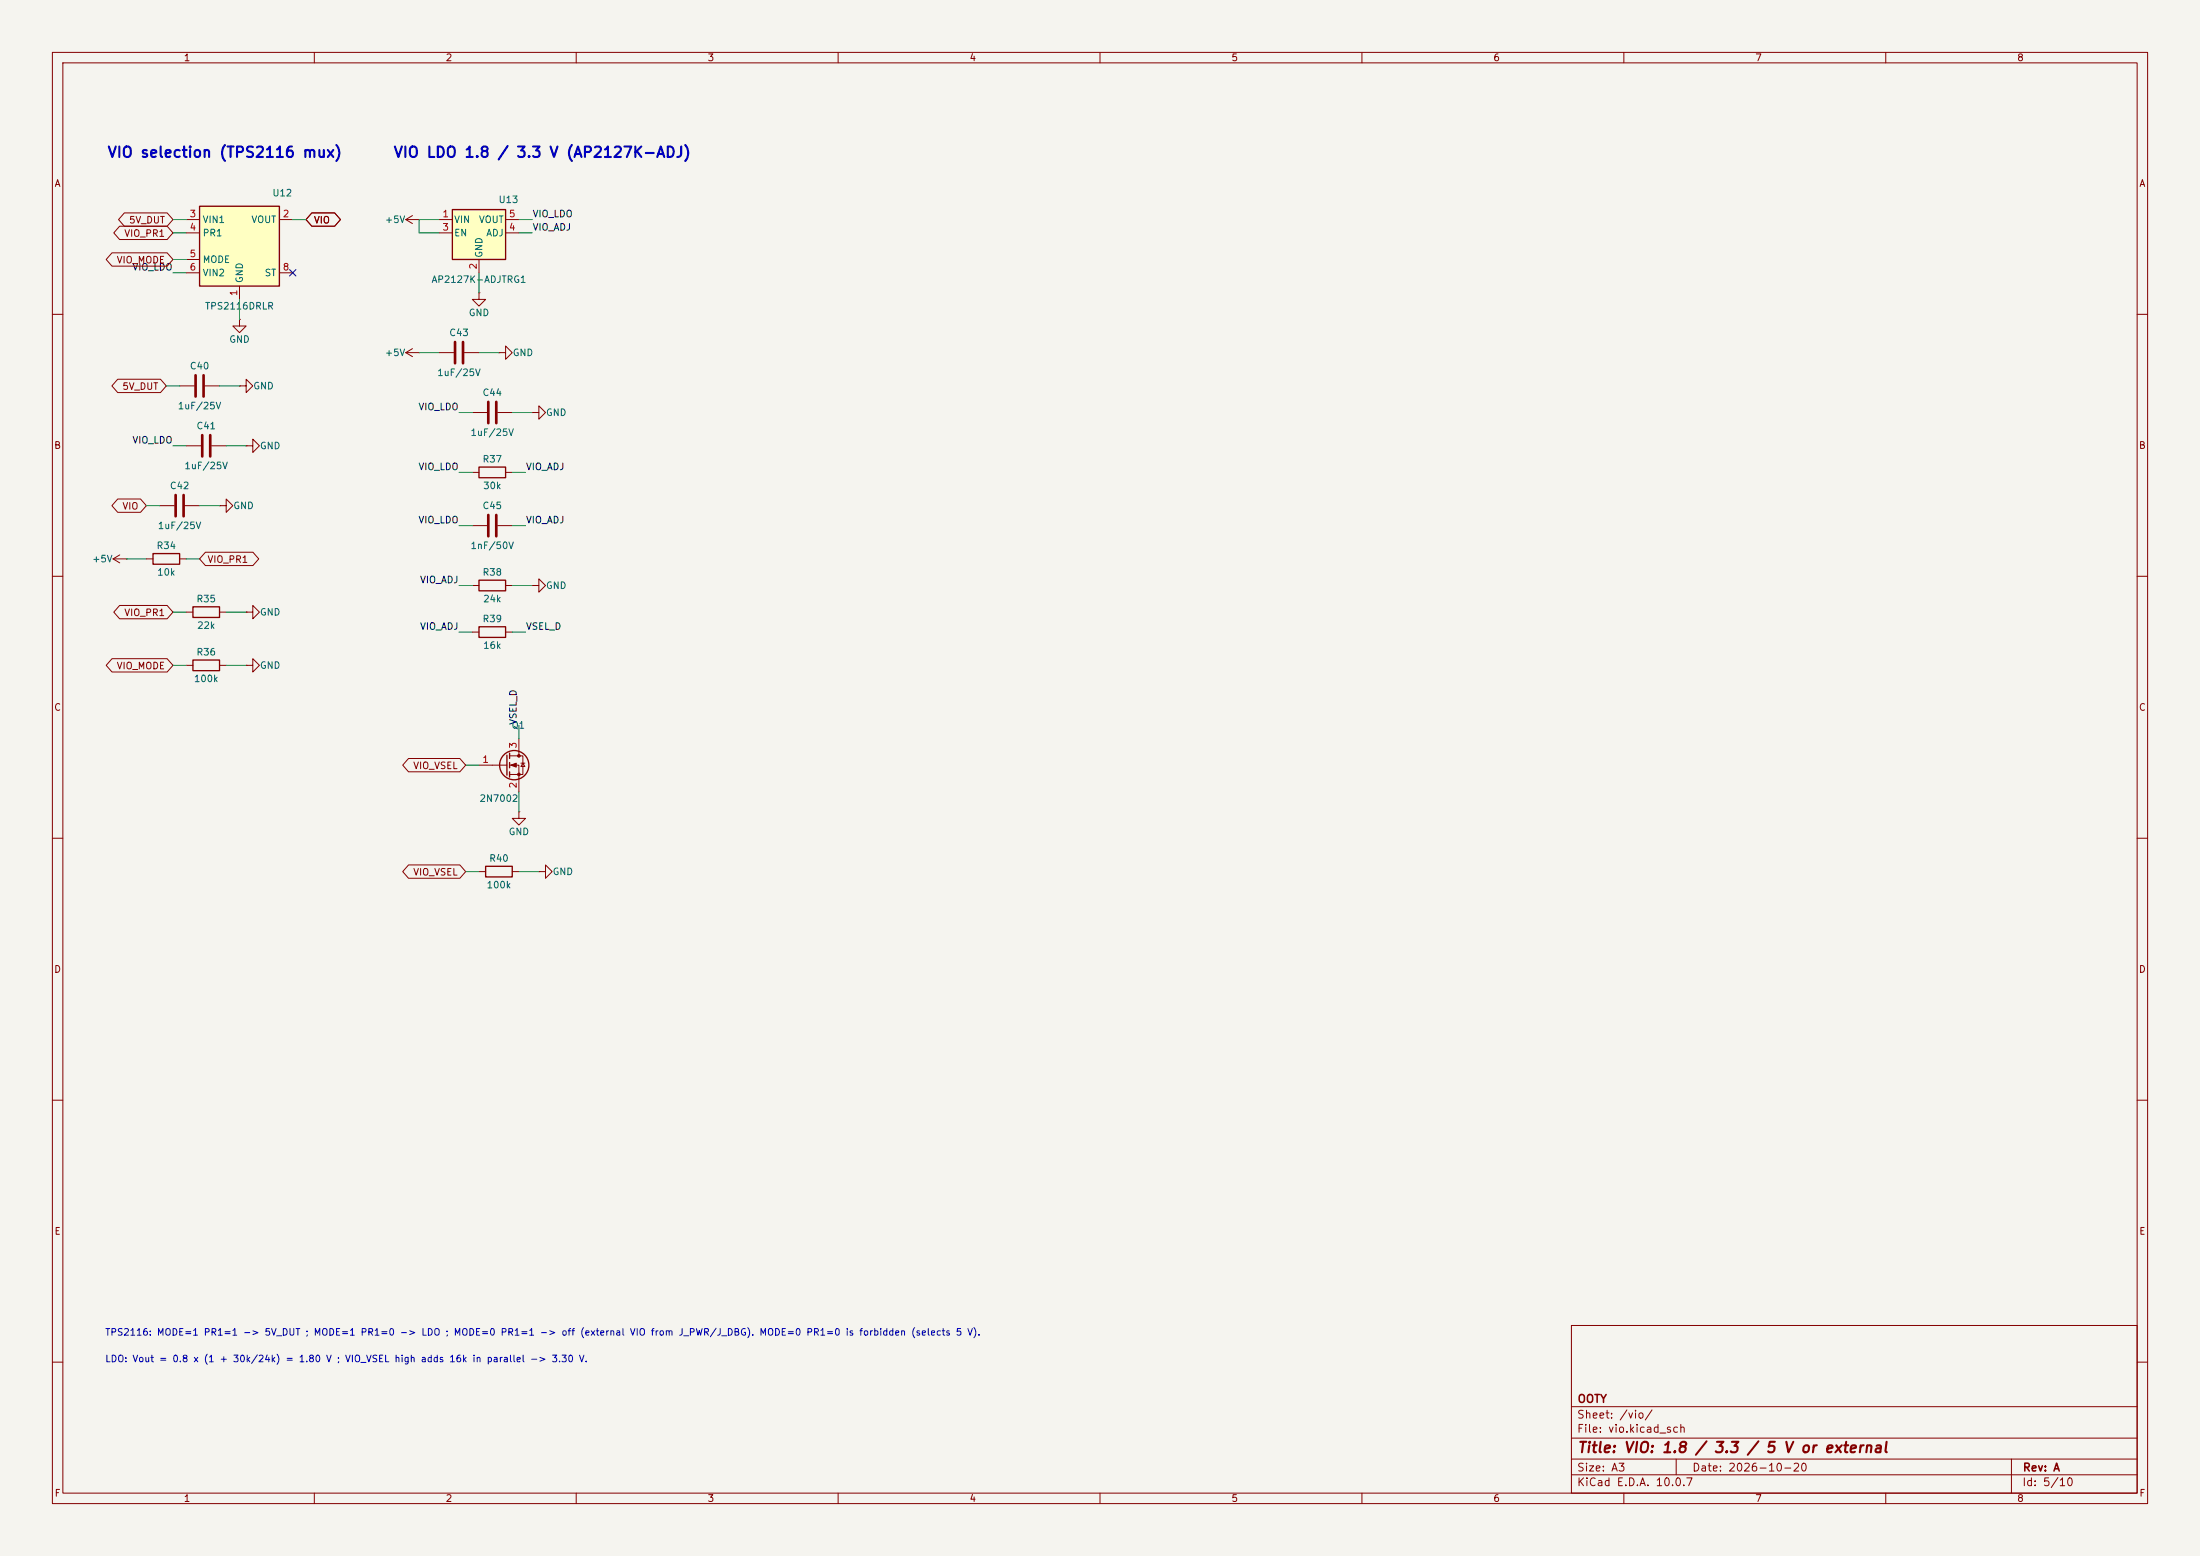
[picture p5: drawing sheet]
<svg xmlns="http://www.w3.org/2000/svg" width="420mm" height="297mm" viewBox="0 0 420 297" stroke-linecap="round" stroke-linejoin="round" font-family="sans-serif">
<path d="M0 0h420v297h-420z" fill="#f5f4ef" stroke="#f5f4ef" stroke-width=".19"/>
<g fill="none" stroke="#840000" stroke-width=".19">
<path d="M10 10h400v277h-400zM12 12h396v273h-396zM60 10v2M110 10v2M160 10v2M210 10v2M260 10v2M310 10v2M360 10v2M10 60h2M408 60h2M10 110h2"/>
<path d="M408 110h2M10 160h2M408 160h2M10 210h2M408 210h2M300 253h108v32h-108zM10 260h2M300 278.5h108M300 274.5h108M300 268.5h108M320 278.5v3M384 278.5v6.5"/>
<path d="M408 260h2M60 285v2M110 285v2M160 285v2M210 285v2M260 285v2M300 281.5h108M310 285v2M360 285v2"/>
</g>
<path d="M38.1 39.4h15.2v15.2h-15.2z" fill="#ffffc2"/>
<g fill="none" stroke="#840000" stroke-width=".25">
<path d="M38.1 39.4h15.2v15.2h-15.2zM91.4 89.2h5.1v2h-5.1zM36.8 115.8h5.1v2.1h-5.1zM91.4 110.7h5.1v2.1h-5.1zM91.4 119.6h5.1v2.1h-5.1zM36.8 126h5.1v2h-5.1zM96.8 144.1v3.9M97.3 143.8v1M97.3 145.5v1.1M97.3 147.3v1M92.7 165.4h5.1v2h-5.1z"/>
<circle cx="98.2" cy="146" r="2.79"/>
</g>
<g fill="none" stroke="#840000" stroke-width=".19">
<path d="M35.6 41.9h2.5M35.6 44.5h2.5M35.6 49.5h2.5M35.6 52.1h2.5M45.7 54.6v2.6M53.3 41.9h2.6M53.3 52.1h2.6M77.5 41.9h2.5M77.5 41.9l1.2 .8M78.7 41.1l-1.2 .8M80 41.9h.1M91.4 55.9v1.3h1.3l-1.3 1.2-1.2-1.2h1.2"/>
<path d="M91.4 55.9h.1M77.5 67.3l1.2 .8M77.5 67.3h2.5M78.7 66.5l-1.2 .8M80 67.3h.1M83.8 67.3h2.8M88.6 67.3h2.8M90.2 78.7h2.8M95 78.7h2.8M95.2 67.3h1.3v-1.3l1.3 1.3-1.3 1.3v-1.3M95.2 67.3h.1M101.6 78.7h1.3v-1.2l1.2 1.2-1.2 1.3v-1.3"/>
<path d="M101.6 78.7h.1M90.2 90.2h1.2M96.5 90.2h1.3M35.6 116.8h1.2M41.9 116.8h1.3M47 116.8h1.3v-1.2l1.2 1.2-1.2 1.3v-1.3M47 116.8h.1M90.2 111.8h1.2M90.2 100.3h2.8M95 100.3h2.8M96.5 111.8h1.3M101.6 111.8h1.3v-1.3l1.2 1.3-1.2 1.2v-1.2"/>
<path d="M101.6 111.8h.1M35.6 127h1.2M41.9 127h1.3M47 127h1.3v-1.3l1.2 1.3-1.2 1.3v-1.3M47 127h.1M90.2 120.7h1.2M96.5 120.7h1.3M91.4 146.1h5.4M97.3 144.3h2.5v3.5h-2.5M97.3 146.1h1.8v5M99.1 154.9v1.3h1.2l-1.2 1.3-1.3-1.3h1.3M99.1 154.9h.1"/>
<path d="M99.1 141v3.3M99.4 145.7h.8M99.8 145.7l.4 .6h-.8zM91.4 166.4h1.3M97.8 166.4h1.3M102.9 166.4h1.2v-1.3l1.3 1.3-1.3 1.2v-1.2M102.9 166.4h.1"/>
</g>
<path d="M86.9 65.3v4M88.4 65.3v4M93.2 76.7v4.1M94.7 76.7v4.1M93.2 98.3v4.1M94.7 98.3v4.1" fill="none" stroke="#840000" stroke-width=".51"/>
<g fill="#840000" stroke="#840000" stroke-width=".19">
<path d="M97.5 146.1l1.1-.4v.7z"/>
<circle cx="99.1" cy="144.3" r=".25"/>
<circle cx="99.1" cy="147.8" r=".25"/>
</g>
<path d="M86.4 40h10.1v9.5h-10.1z" fill="#ffffc2"/>
<path d="M86.4 40h10.1v9.5h-10.1zM29.2 105.7h5.1v2h-5.1z" fill="none" stroke="#840000" stroke-width=".25"/>
<g fill="none" stroke="#840000" stroke-width=".19">
<path d="M21.4 48.3h10.5l1.1 1.2-1.1 1.3h-10.5l-1.1-1.3zM22.8 43.2h9.1l1.1 1.3-1.1 1.2h-9.1l-1.1-1.2zM23.7 40.6h8.2l1.1 1.3-1.1 1.3h-8.2l-1.1-1.3zM59.5 40.6h4.4l1.1 1.3-1.1 1.3h-4.4l-1.1-1.3zM83.8 41.9h2.6M83.8 44.5h2.6M91.4 49.5v2.6M96.5 41.9h2.6M96.5 44.5h2.6M22.5 72.4h8.1l1.1 1.3-1.1 1.2h-8.1l-1.1-1.2zM34.3 73.7h2.8M39.1 73.7h2.8"/>
<path d="M45.7 73.7h1.3v-1.3l1.3 1.3-1.3 1.2v-1.2M45.7 73.7h.1M45.7 61v1.2h1.3l-1.3 1.3-1.3-1.3h1.3M45.7 61h.1M22.5 95.2h4.3l1.1 1.3-1.1 1.3h-4.3l-1.1-1.3zM30.5 96.5h2.8M35.3 96.5h2.8M35.6 85.1h2.8M40.4 85.1h2.8M41.9 96.5h1.3v-1.2l1.2 1.2-1.2 1.3v-1.3M41.9 96.5h.1M47 85.1h1.3v-1.3l1.2 1.3-1.2 1.3v-1.3"/>
<path d="M47 85.1h.1M21.6 106.7h2.5M21.6 106.7l1.3 .7M22.8 115.6h9.1l1.1 1.2-1.1 1.3h-9.1l-1.1-1.3zM22.9 105.9l-1.3 .8M24.1 106.7h.1M27.9 106.7h1.3M34.3 106.7h1.3M39.2 105.4h9.1l1.1 1.3-1.1 1.3h-9.1l-1.1-1.3zM21.4 125.7h10.5l1.1 1.3-1.1 1.3h-10.5l-1.1-1.3zM78 144.8h9.8l1.1 1.3-1.1 1.2h-9.8l-1.1-1.2zM78 165.1h9.8l1.1 1.3-1.1 1.2h-9.8l-1.1-1.2z"/>
</g>
<path d="M37.3 71.6v4.1M38.9 71.6v4.1M33.5 94.5v4.1M35.1 94.5v4.1M38.6 83.1v4M40.1 83.1v4" fill="none" stroke="#840000" stroke-width=".51"/>
<g fill="none" stroke="#009600" stroke-width=".19">
<path d="M33 41.9h2.6M33 44.5h2.6M33 49.5h2.6M33 52.1h2.6M45.7 57.2v3.8M55.9 41.9h2.5M83.8 41.9h-3.8v2.6h3.8M91.4 52.1v3.8M99.1 41.9h2.5M99.1 44.5h2.5M31.7 73.7h2.6M41.9 73.7h3.8"/>
<path d="M80 67.3h3.8M87.6 78.7h2.6M91.4 67.3h3.8M97.8 78.7h3.8M27.9 96.5h2.6M33 85.1h2.6M38.1 96.5h3.8M43.2 85.1h3.8M87.6 90.2h2.6M97.8 90.2h2.5M24.1 106.7h3.8M33 116.8h2.6"/>
<path d="M35.6 106.7h2.5M43.2 116.8h3.8M87.6 100.3h2.6M87.6 111.8h2.6M97.8 100.3h2.5M97.8 111.8h3.8M33 127h2.6M43.2 127h3.8M87.6 120.7h2.6M97.8 120.7h2.5M99.1 138.4v2.6M88.9 146.1h2.5"/>
<path d="M99.1 151.1v3.8M88.9 166.4h2.5M99.1 166.4h3.8"/>
</g>
<path d="M55.3 51.5l1.2 1.2M56.5 51.5l-1.2 1.2" fill="none" stroke="#000084" stroke-width=".19"/>
<g font-size="2" fill="#0000c2">
<text x="20.4" y="30.6">VIO selection (TPS2116 mux)</text>
<text x="75" y="30.6">VIO LDO 1.8 / 3.3 V (AP2127K-ADJ)</text>
</g>
<text font-size="2" fill="#840000" x="301" y="277.8">Title: VIO: 1.8 / 3.3 / 5 V or external</text>
<g font-size="1.5" fill="#840000">
<text x="301" y="268.1">OOTY</text>
<text x="300.9" y="273.8">File: vio.kicad_sch</text>
<text x="300.9" y="271.1">Sheet: /vio/</text>
<text x="300.9" y="281.2">Size: A3</text>
<text x="322.9" y="281.2">Date: 2026-10-20</text>
<text x="386" y="281.2">Rev: A</text>
<text x="300.9" y="284">KiCad E.D.A. 10.0.7</text>
<text x="385.9" y="284">Id: 5/10</text>
</g>
<g font-size="1.3" fill="#840000">
<text x="35" y="12">1</text>
<text x="85" y="12">2</text>
<text x="135" y="12">3</text>
<text x="185" y="12">4</text>
<text x="235" y="12">5</text>
<text x="285" y="12">6</text>
<text x="335" y="12">7</text>
<text x="385" y="12">8</text>
<text x="10.3" y="36">A</text>
<text x="408.3" y="36">A</text>
<text x="23.6" y="45.5">VIO_PR1</text>
<text x="24.5" y="43">5V_DUT</text>
<text x="59.8" y="43">VIO</text>
<text x="22.2" y="50.6">VIO_MODE</text>
<text x="23.3" y="74.7">5V_DUT</text>
<text x="10.2" y="86">B</text>
<text x="408.2" y="86">B</text>
<text x="23.3" y="97.6">VIO</text>
<text x="39.5" y="107.7">VIO_PR1</text>
<text x="23.6" y="117.9">VIO_PR1</text>
<text x="22.2" y="128.1">VIO_MODE</text>
<text x="10.2" y="136">C</text>
<text x="408.2" y="136">C</text>
<text x="78.8" y="147.1">VIO_VSEL</text>
<text x="78.8" y="167.4">VIO_VSEL</text>
<text x="10.2" y="186">D</text>
<text x="408.2" y="186">D</text>
<text x="10.3" y="236">E</text>
<text x="408.3" y="236">E</text>
<text x="10.3" y="286">F</text>
<text x="35" y="287">1</text>
<text x="85" y="287">2</text>
<text x="135" y="287">3</text>
<text x="185" y="287">4</text>
<text x="235" y="287">5</text>
<text x="285" y="287">6</text>
<text x="335" y="287">7</text>
<text x="385" y="287">8</text>
<text x="408.3" y="286">F</text>
</g>
<g font-size="1.3" fill="#a90000">
<text x="36.1" y="41.8">3</text>
<text x="53.9" y="41.8">2</text>
<text x="84.4" y="41.8">1</text>
<text x="97.1" y="41.8">5</text>
<text x="36.1" y="44.3">4</text>
<text x="84.4" y="44.3">3</text>
<text x="97.1" y="44.3">4</text>
<text x="36.1" y="49.4">5</text>
<text x="36.1" y="51.9">6</text>
<text x="53.9" y="51.9">8</text>
<text x="91.3" y="51.5" transform="rotate(-90 91.3 51.5)">2</text>
<text x="45.6" y="56.6" transform="rotate(-90 45.6 56.6)">1</text>
<text x="98.9" y="143" transform="rotate(-90 98.9 143)">3</text>
<text x="92" y="145.9">1</text>
<text x="98.9" y="150.6" transform="rotate(-90 98.9 150.6)">2</text>
</g>
<g font-size="1.3" fill="#006464">
<text x="51.9" y="37.8">U12</text>
<text x="95.1" y="39.1">U13</text>
<text x="38.6" y="42.9">VIN1</text>
<text x="38.6" y="45.4">PR1</text>
<text x="47.9" y="42.9">VOUT</text>
<text x="73.4" y="42.9">+5V</text>
<text x="86.6" y="42.9">VIN</text>
<text x="86.6" y="45.4">EN</text>
<text x="91.3" y="42.9">VOUT</text>
<text x="92.7" y="45.4">ADJ</text>
<text x="38.6" y="50.5">MODE</text>
<text x="38.6" y="53">VIN2</text>
<text x="50.4" y="53">ST</text>
<text x="92.4" y="49.3" transform="rotate(-90 92.4 49.3)">GND</text>
<text x="39" y="59.4">TPS2116DRLR</text>
<text x="46.7" y="54.1" transform="rotate(-90 46.7 54.1)">GND</text>
<text x="82.3" y="54.3">AP2127K-ADJTRG1</text>
<text x="43.7" y="65.7">GND</text>
<text x="85.7" y="64.5">C43</text>
<text x="89.4" y="60.7">GND</text>
<text x="36.1" y="70.8">C40</text>
<text x="73.4" y="68.3">+5V</text>
<text x="97.8" y="68.3">GND</text>
<text x="48.2" y="74.6">GND</text>
<text x="83.4" y="72.1">1uF/25V</text>
<text x="92" y="75.9">C44</text>
<text x="33.8" y="78.4">1uF/25V</text>
<text x="37.4" y="82.2">C41</text>
<text x="89.7" y="83.5">1uF/25V</text>
<text x="104.1" y="79.7">GND</text>
<text x="35.1" y="89.9">1uF/25V</text>
<text x="49.5" y="86.1">GND</text>
<text x="92" y="88.6">R37</text>
<text x="32.3" y="93.7">C42</text>
<text x="92.1" y="93.7">30k</text>
<text x="30" y="101.3">1uF/25V</text>
<text x="44.4" y="97.5">GND</text>
<text x="92" y="97.5">C45</text>
<text x="17.5" y="107.6">+5V</text>
<text x="29.8" y="105.1">R34</text>
<text x="89.7" y="105.1">1nF/50V</text>
<text x="29.9" y="110.2">10k</text>
<text x="92" y="110.2">R38</text>
<text x="104.1" y="112.7">GND</text>
<text x="37.4" y="115.3">R35</text>
<text x="49.5" y="117.8">GND</text>
<text x="92" y="119.1">R39</text>
<text x="92.1" y="115.3">24k</text>
<text x="37.4" y="125.4">R36</text>
<text x="37.5" y="120.3">22k</text>
<text x="92.1" y="124.2">16k</text>
<text x="36.9" y="130.5">100k</text>
<text x="49.5" y="128">GND</text>
<text x="97.6" y="139.4">Q1</text>
<text x="91.4" y="153.4">2N7002</text>
<text x="97" y="159.7">GND</text>
<text x="93.3" y="164.8">R40</text>
<text x="105.4" y="167.3">GND</text>
<text x="92.8" y="169.9">100k</text>
</g>
<g font-size="1.3" fill="#0f0f0f">
<text x="101.6" y="41.8">VIO_LDO</text>
<text x="101.6" y="44.3">VIO_ADJ</text>
<text x="25.2" y="51.9">VIO_LDO</text>
<text x="79.8" y="78.6">VIO_LDO</text>
<text x="25.2" y="85">VIO_LDO</text>
<text x="79.8" y="90">VIO_LDO</text>
<text x="100.3" y="90">VIO_ADJ</text>
<text x="79.8" y="100.2">VIO_LDO</text>
<text x="100.3" y="100.2">VIO_ADJ</text>
<text x="80.1" y="111.6">VIO_ADJ</text>
<text x="80.1" y="120.5">VIO_ADJ</text>
<text x="100.3" y="120.5">VSEL_D</text>
<text x="98.9" y="138.5" transform="rotate(-90 98.9 138.5)">VSEL_D</text>
</g>
<g font-size="1.3" fill="#0000c2">
<text x="20" y="255.2">TPS2116: MODE=1 PR1=1 -&gt; 5V_DUT ; MODE=1 PR1=0 -&gt; LDO ; MODE=0 PR1=1 -&gt; off (external VIO from J_PWR/J_DBG). MODE=0 PR1=0 is forbidden (selects 5 V).</text>
<text x="20" y="260.3">LDO: Vout = 0.8 x (1 + 30k/24k) = 1.80 V ; VIO_VSEL high adds 16k in parallel -&gt; 3.30 V.</text>
</g>
</svg>
